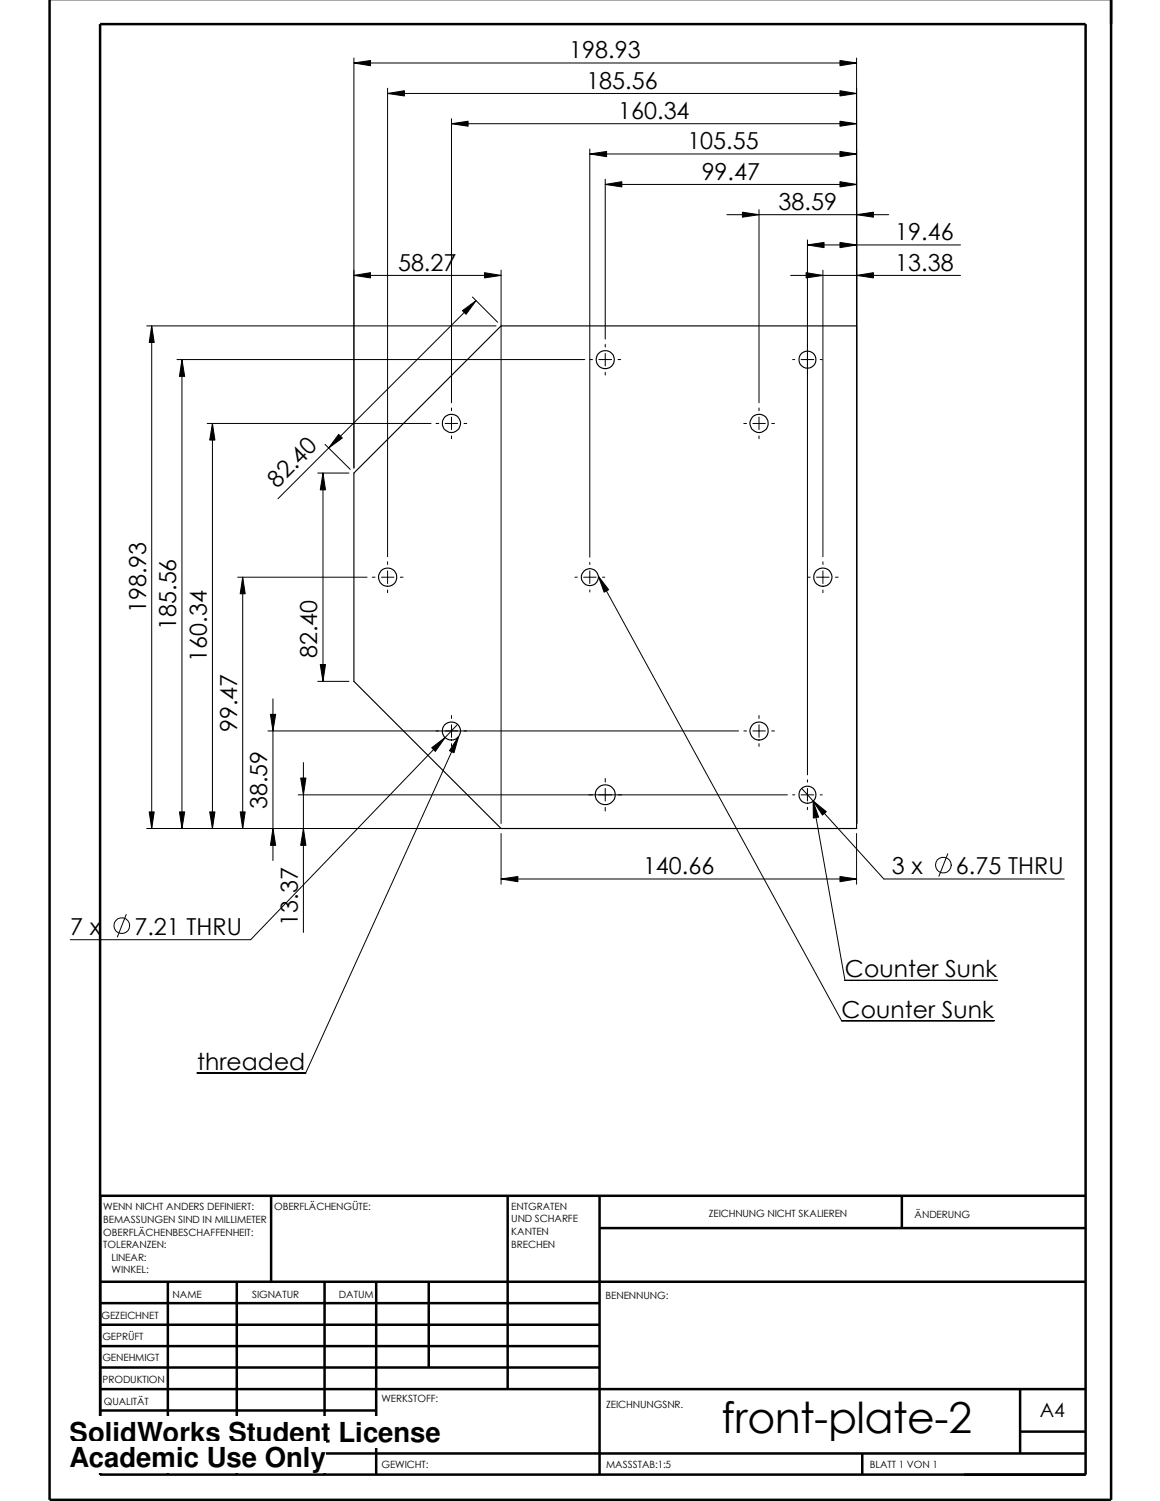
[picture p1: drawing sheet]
<svg xmlns="http://www.w3.org/2000/svg" width="216mm" height="279mm" viewBox="0 0 216 279" stroke-linecap="round" stroke-linejoin="round" font-family="sans-serif">
<g fill="none" stroke="#000" stroke-width=".47">
<path d="M9.2 -.1v279.3h197.6v-279.3M18.6 4.5h183.5v270h-183.5zM18.7 238.6h183.4M31.2 238.6v36M44.1 238.6v36M50.5 222.6v16M60.4 238.6v36M70 238.6v36M79.8 238.6v16M94.5 222.6v36M111.6 222.6v52M111.6 228.6h90.5"/>
<path d="M167.9 222.5v6M202.1 222.6h-183.4v52M18.7 254.6h92.9M18.7 250.6h92.9M18.7 246.6h92.9M18.7 242.6h92.9M18.7 258.6h183.4M189.9 258.5v12M18.7 270.6h183.4M18.7 266.6h51.3M18.7 262.6h51.3M160.5 270.5v4"/>
<path d="M189.9 266.5h12.2"/>
</g>
<g fill="none" stroke="#000" stroke-width=".21">
<path d="M93.3 60.7h66.1v93.5h-66.1l-27.4-27.4v-38.7z"/>
<circle cx="84" cy="78.8" r="1.69"/>
<circle cx="112.6" cy="66.9" r="1.7"/>
<circle cx="141.3" cy="78.8" r="1.69"/>
<circle cx="150.3" cy="66.9" r="1.59"/>
<circle cx="72.2" cy="107.4" r="1.69"/>
<circle cx="109.8" cy="107.4" r="1.57"/>
<circle cx="153.1" cy="107.4" r="1.69"/>
<circle cx="84" cy="136.1" r="1.69"/>
<circle cx="141.3" cy="136.1" r="1.69"/>
<circle cx="112.7" cy="147.9" r="1.86"/>
<circle cx="150.3" cy="147.9" r="1.59"/>
</g>
<g fill="none" stroke="#000" stroke-width=".19">
<path d="M65.9 11.7l3.1-.4v.9zM65.9 10.8v76.3M65.9 11.7h93.5M72.1 17.4l3.2-.5v1zM72.1 16.4v87.2M72.1 17.4h87.3M156.3 11.3l3.1 .4-3.1 .5zM156.3 16.9l3.1 .5-3.1 .5zM159.4 10.8v142.5M84 23l3.1-.4v.9zM84 22.1v52.9M84 23h75.4"/>
<path d="M109.8 28.7l3.1-.5v1zM109.8 27.7v76M109.8 28.7h49.6M112.6 34.3l3.1-.5v1zM112.6 33.4v29.7M112.6 34.3h46.8M135.3 40h30.1M138.2 39.5l3.1 .5-3.1 .4zM141.3 39v36M156.3 22.6l3.1 .4-3.1 .5zM156.3 33.8l3.1 .5-3.1 .5zM156.3 28.2l3.1 .5-3.1 .5z"/>
<path d="M159.4 40l3.2-.5v.9zM65.9 51.3l3.1-.5v.9zM65.9 51.3h27.4M86.1 57.8l2.5-1.8-1.9 2.5zM87.9 55.3l4.7 4.7M88.6 56l-36.9 36.8M90.2 50.8l3.1 .5-3.1 .4zM93.3 50.3v103M147.2 51.3h31.6M150 50.8l3.2 .5-3.2 .4zM150.3 45.6l3.1-.5v1zM150.3 44.7v99.5"/>
<path d="M150.3 45.6h28.5M153.2 50.3v53.3M156.3 45.1l3.1 .5-3.1 .5zM159.4 51.3l3.2-.5v.9zM27.3 60.7h65M28.2 60.7l.5 3.1h-.9zM28.2 60.7v93.5M32.9 66.9h75.9M33.9 66.9l.5 3.2h-1zM33.9 66.9v87.3M38.6 78.8h41.6M39.5 78.8l.5 3.1h-1z"/>
<path d="M39.5 78.8v75.4M81.2 78.8h.5M82.8 78.8h2.4M84 75.9v.6M84 77.6v2.4M86.4 78.8h.5M109.8 66.9h.5M111.5 66.9h2.3M112.6 64.1v.5M112.6 65.8v2.3M112.6 69.3v.5M115 66.9h.5"/>
<path d="M138.4 78.8h.5M140.1 78.8h2.4M141.3 75.9v.6M141.3 77.6v2.4M143.6 78.8h.5M147.5 66.9h.4M149.1 66.9h2.4M152.7 66.9h.3M59.1 88.1h5.8M60.1 88.1l.5 3.1h-1zM60.1 88.1v38.7M60.5 82.7l4.7 4.7"/>
<path d="M63 80.9l.7 .6-2.5 1.9zM84 81.2v.5M141.3 81.2v.5M44.2 107.4h24.1M45.2 107.4l.4 3.1h-.9zM45.2 107.4v46.8M69.3 107.4h.5M71 107.4h2.3M72.1 104.6v.5M72.1 106.3v2.3M72.1 109.8v.5M74.5 107.4h.5"/>
<path d="M107 107.4h.4M108.6 107.4h2.4M109.8 104.7v.4M109.8 106.3v2.3M109.8 109.8v.4M111.4 107.3l1.9 2.5-.9 .4zM111.4 107.3l45.2 82.7h28.4M112.1 107.4h.5M150.3 107.4h.5M152 107.4h2.3M153.2 104.6v.5M153.2 106.3v2.3"/>
<path d="M153.2 109.8v.5M155.5 107.4h.5M49.9 136.1h87.6M50.3 133h1l-.5 3.1zM50.8 130.1v30.1M59.1 126.8h5.8M59.6 123.7h1l-.5 3.1zM80.3 139.2l2.5-1.9-1.8 2.6zM84 133.2v.5M84 134.9v2.3M84 138.4v.5M85.2 134.8l-38.5 40.1h-33.6"/>
<path d="M85.3 137.1l-.8 3-.8-.4zM85.3 137.1l-28.4 62.6h-20.2M138.4 136.1h.5M140.1 136.1h2.4M141.3 133.2v.5M141.3 134.9v2.3M141.3 138.4v.5M143.6 136.1h.5M27.3 154.2h131.2M27.8 151.1h.9l-.5 3.1zM33.4 151.1h1l-.5 3.1zM39 151.1h1l-.5 3.1z"/>
<path d="M44.7 151.1h.9l-.4 3.1zM50.8 154.2l.5 3.2h-1zM55.5 148h91.1M56 144.8h.9l-.4 3.2zM56.5 154.2l.4 3.2h-.9zM56.5 141.9v31.7M93.3 155.2v9.4M112.6 144.9v.7M112.6 146.8v2.3M112.6 150.3v.7M147.5 148h.4M149.1 148h2.4"/>
<path d="M149.2 146.8l15.3 16.8h33.6M150.3 145.2v.4M150.3 146.8v2.3M150.3 150.3v.4M151.3 149.1l2.5 2-.7 .6zM151.3 149.1l1.1 3-1 .2zM151.3 149.1l6 33.4h28.4M152.7 148h.3M159.4 155.2v9.4M176.4 158.9l-1.6 4.2M23.5 170.2l-1.7 4.2M93.3 163.6l3.1-.4v.9z"/>
<path d="M93.3 163.6h66.1M156.3 163.2l3.1 .4-3.1 .5z"/>
<circle cx="22.7" cy="172.3" r="1.47"/>
<circle cx="175.6" cy="161" r="1.47"/>
</g>
<g fill="#000">
<path d="M65.9 11.7l3.1-.4v.9zM72.1 17.4l3.2-.5v1zM156.3 11.3l3.1 .4-3.1 .5zM156.3 16.9l3.1 .5-3.1 .5zM84 23l3.1-.4v.9zM109.8 28.7l3.1-.5v1zM112.6 34.3l3.1-.5v1zM138.2 39.5l3.1 .5-3.1 .4zM156.3 22.6l3.1 .4-3.1 .5zM156.3 33.8l3.1 .5-3.1 .5zM159.4 40l3.2-.5v.9zM156.3 28.2l3.1 .5-3.1 .5z"/>
<path d="M65.9 51.3l3.1-.5v.9zM86.1 57.8l2.5-1.8-1.9 2.5zM90.2 50.8l3.1 .5-3.1 .4zM150.3 45.6l3.1-.5v1zM150 50.8l3.2 .5-3.2 .4zM159.4 51.3l3.2-.5v.9zM156.3 45.1l3.1 .5-3.1 .5zM28.2 60.7l.5 3.1h-.9zM33.9 66.9l.5 3.2h-1zM39.5 78.8l.5 3.1h-1zM60.1 88.1l.5 3.1h-1zM63 80.9l.7 .6-2.5 1.9z"/>
<path d="M45.2 107.4l.4 3.1h-.9zM111.4 107.3l1.9 2.5-.9 .4zM50.3 133h1l-.5 3.1zM59.6 123.7h1l-.5 3.1zM80.3 139.2l2.5-1.9-1.8 2.6zM85.3 137.1l-.8 3-.8-.4zM27.8 151.1h.9l-.5 3.1zM33.4 151.1h1l-.5 3.1zM39 151.1h1l-.5 3.1zM44.7 151.1h.9l-.4 3.1zM50.8 154.2l.5 3.2h-1zM56 144.8h.9l-.4 3.2z"/>
<path d="M56.5 154.2l.4 3.2h-.9zM151.3 149.1l2.5 2-.7 .6zM151.3 149.1l1.1 3-1 .2zM93.3 163.6l3.1-.4v.9zM156.3 163.2l3.1 .4-3.1 .5z"/>
</g>
<g fill="#fff">
<path d="M13 263.6h69v5.9h-69z"/>
<path d="M13 268.2h47.6v6h-47.6z"/>
</g>
<text font-size="8" x="134.3" y="266.7">front-plate-2</text>
<g font-size="5.1">
<text x="13" y="268.4">SolidWorks Student License</text>
<text x="13" y="273">Academic Use Only</text>
</g>
<g font-size="4.4">
<text x="106" y="10.8">198.93</text>
<text x="109.1" y="16.5">185.56</text>
<text x="115.1" y="22.1">160.34</text>
<text x="127.9" y="27.8">105.55</text>
<text x="130.6" y="33.4">99.47</text>
<text x="144.9" y="39.1">38.59</text>
<text x="166.6" y="44.7">19.46</text>
<text x="74.1" y="50.4">58.27</text>
<text x="166.6" y="50.4">13.38</text>
<text x="51.6" y="90.9" transform="rotate(-45 51.6 90.9)">82.40</text>
<text x="27.2" y="114.1" transform="rotate(-90 27.2 114.1)">198.93</text>
<text x="32.8" y="117.3" transform="rotate(-90 32.8 117.3)">185.56</text>
<text x="38.5" y="123.2" transform="rotate(-90 38.5 123.2)">160.34</text>
<text x="59.1" y="122.6" transform="rotate(-90 59.1 122.6)">82.40</text>
<text x="44.1" y="136.3" transform="rotate(-90 44.1 136.3)">99.47</text>
<text x="49.7" y="150.6" transform="rotate(-90 49.7 150.6)">38.59</text>
<text x="119.7" y="162.7">140.66</text>
<text x="166" y="162.7">3 x</text>
<text x="177.9" y="162.7">6.75 THRU</text>
<text x="13.1" y="174">7 x</text>
<text x="25" y="174">7.21 THRU</text>
<text x="55.4" y="172.3" transform="rotate(-90 55.4 172.3)">13.37</text>
<text x="157.3" y="181.9">Counter Sunk</text>
<text x="156.6" y="189.4">Counter Sunk</text>
<text x="36.7" y="199.2">threaded</text>
</g>
<text font-size="3.6" x="193.5" y="263.8">A4</text>
<g font-size="1.9">
<text x="19.2" y="225.3">WENN NICHT ANDERS DEFINIERT:</text>
<text x="19.2" y="227.6">BEMASSUNGEN SIND IN MILLIMETER</text>
<text x="51" y="225.3">OBERFLÄCHENGÜTE:</text>
<text x="95.2" y="227.5">UND SCHARFE</text>
<text x="95.2" y="225.2">ENTGRATEN</text>
<text x="131.9" y="226.5">ZEICHNUNG NICHT SKALIEREN</text>
<text x="170.2" y="226.7">ÄNDERUNG</text>
<text x="19.2" y="230">OBERFLÄCHENBESCHAFFENHEIT:</text>
<text x="19.2" y="232.3">TOLERANZEN:</text>
<text x="95.2" y="232.2">BRECHEN</text>
<text x="95.2" y="229.9">KANTEN</text>
<text x="20.7" y="234.7">LINEAR:</text>
<text x="20.7" y="237">WINKEL:</text>
<text x="18.9" y="245.5">GEZEICHNET</text>
<text x="32.1" y="241.7">NAME</text>
<text x="46.9" y="241.6">SIGNATUR</text>
<text x="63.1" y="241.6">DATUM</text>
<text x="112.7" y="241.9">BENENNUNG:</text>
<text x="19" y="249.5">GEPRÜFT</text>
<text x="19" y="253.4">GENEHMIGT</text>
<text x="19.1" y="257.4">PRODUKTION</text>
<text x="19.3" y="261.6">QUALITÄT</text>
<text x="71" y="260.9">WERKSTOFF:</text>
<text x="112.8" y="262">ZEICHNUNGSNR.</text>
<text x="71" y="273.2">GEWICHT:</text>
<text x="112.8" y="273.3">MASSSTAB:1:5</text>
<text x="161.9" y="273.2">BLATT 1 VON 1</text>
</g>
</svg>
